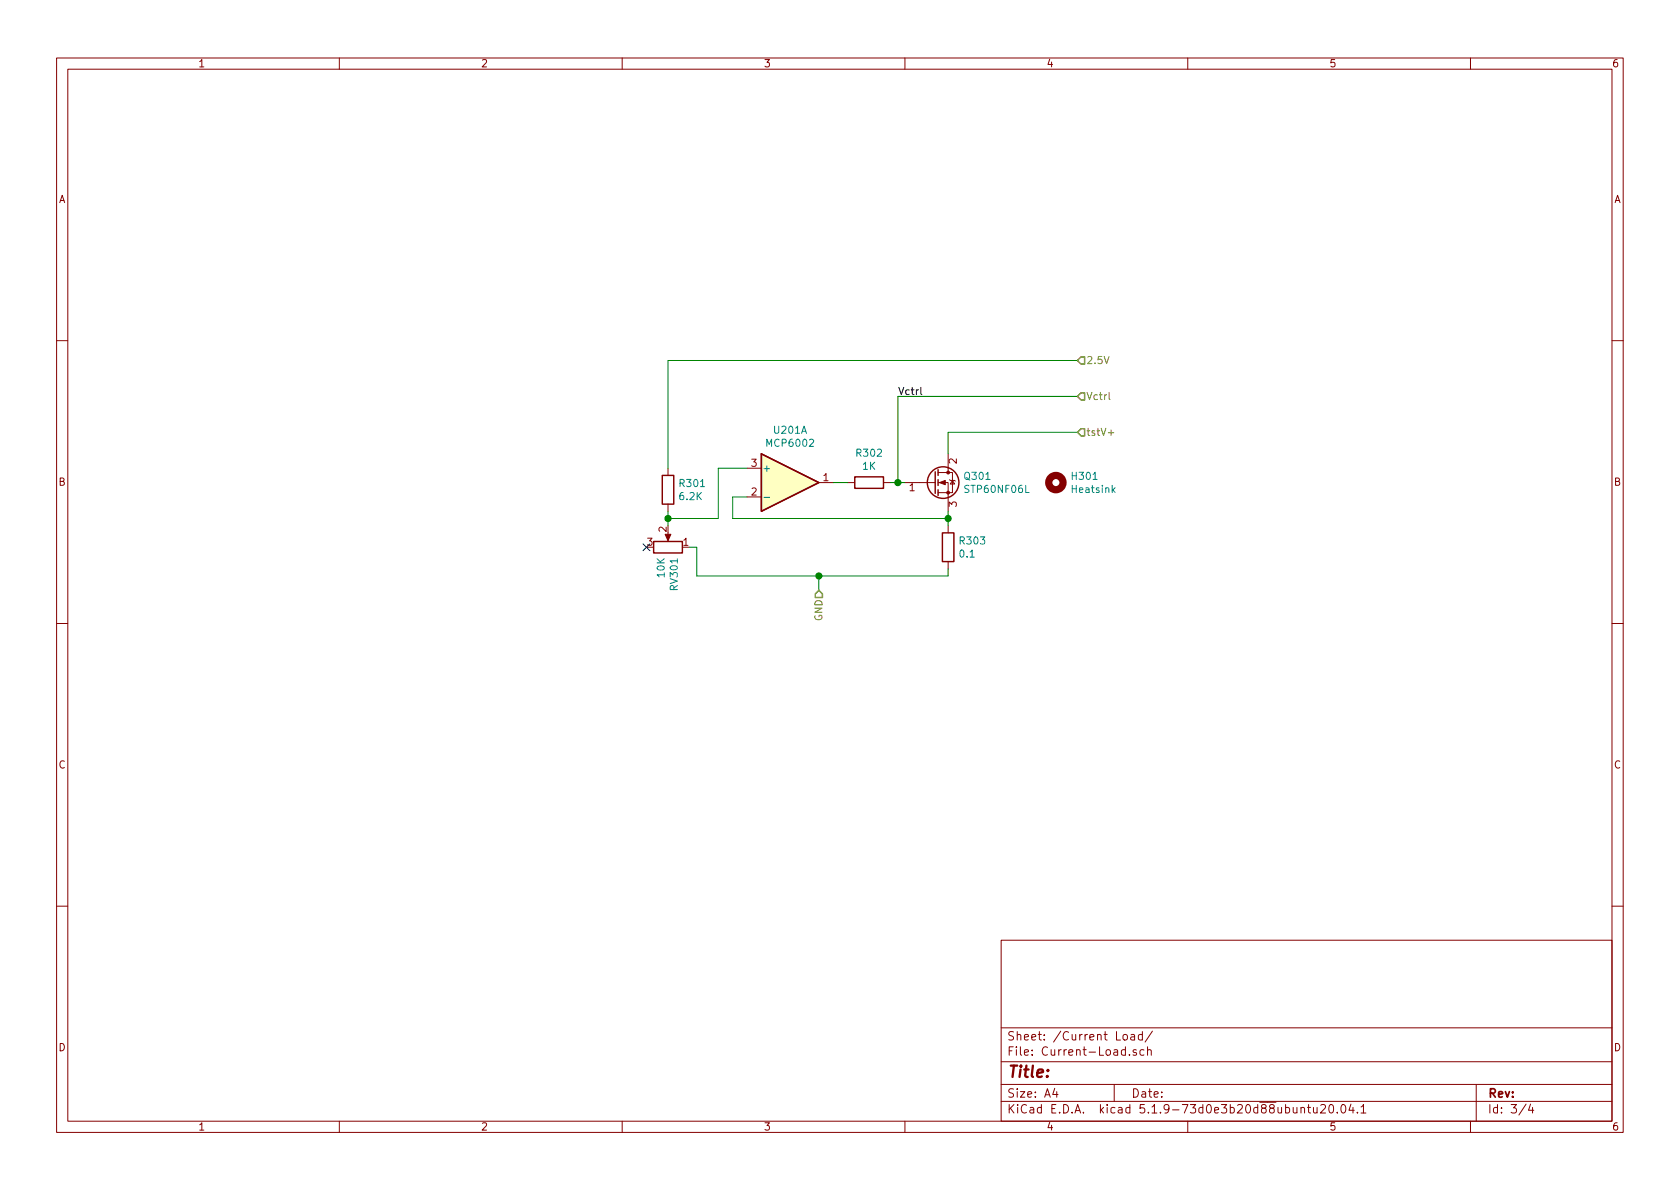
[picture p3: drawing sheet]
<svg xmlns="http://www.w3.org/2000/svg" width="297mm" height="210mm" viewBox="0 0 297 210" stroke-linecap="round" stroke-linejoin="round" font-family="sans-serif">
<g fill="none" stroke="#840000" stroke-width=".18">
<path d="M10 10.3h277v189.9h-277zM12 12.2h273v186.1h-273zM60 10.3v1.9M110 10.3v1.9M160 10.3v1.9M210 10.3v1.9M260 10.3v1.9M10 60.2h2M285 60.2h2M118.1 82.8v1.3M118.1 89.1v1.3M118.1 94.2v1"/>
<path d="M132.1 87.9h2.5M132.1 82.8h2.5M144.8 85.3h2.5M149.9 85.3h1.2M156.2 85.3h1.3M160 85.3h5.4M165.9 85.3h1.7v5.1M165.9 83.6h2.5v3.5h-2.5M167.6 80.3v3.3M167.6 93v1.2M167.6 99.3v1.3M167.9 84.8l.1 .2h.8l.1 .1"/>
<path d="M168.4 85l.4 .6h-.8zM10 110.3h2M285 110.3h2M10 160.2h2M177 166.3h108v32h-108zM285 160.2h2M60 198.3v1.9M110 198.3v1.9M160 198.3v1.9M177 194.8h108M177 191.8h108M177 187.8h108"/>
<path d="M177 181.8h108M186.5 192.5l-.4 1h1M186.8 193v1M197 191.8v3M198.6 183.1l.2-.2 .5 .2v.7l-.2 .1-.5-.1zM199.7 186.5v.1M200 183h.6v.9M200.6 183.3l-.5 .1-.2 .2 .2 .3 .5-.1M200.9 185.7a.37 .37 0 0 0-.6 .1l.1 .2 .5 .2 .1 .1-.2 .3-.5-.1M202 183l-.5-.1-.2 .3v.6l.2 .1 .5-.1M202 182.4v1.5M202.3 185.7l-.5-.1-.3 .3 .2 .6h.6"/>
<path d="M202.9 185.7h.1a.37 .37 0 0 1 .6 .1v.8M202.9 185.1v1.5M203.8 182.3l-1.3 2M210 198.3v1.9M230 196l.2-.2 .4 .1 .1 .9M230 195.8v1M231.2 195.8h.5M231.4 195.3v1.3l.3 .2M232.2 195.8l.1 .9 .4 .1 .2-.1M232.9 195.8v1M233.5 195.5l.2-.2h.4l.3 .5-.9 1h.9M235.2 195.4l.2-.1a.94 .94 0 0 1 0 1.5 .82 .82 0 0 1-.2-1.4z"/>
<path d="M236.4 196.7v.1M237.3 195.4l.1-.1a.8 .8 0 0 1 .6 .8 .8 .8 0 0 1-.6 .7 1 1 0 0 1-.1-1.4zM238.9 195.2l-.4 1.1h.9M239.2 195.8v1M240 196.7v.1M240.6 195.8l.5-.5v1.5M240.6 196.8h.9M260 198.3v1.9M261 191.8v6.5M269.8 195.2l-1.2 2M270.6 195.2l-.3 1.1h.9M271 195.8v1"/>
</g>
<g fill="none" stroke="#840000" stroke-width=".25">
<path d="M115.6 95.8h5v2h-5zM117.1 84.1h2v5h-2zM134.6 80.3l10.2 5-10.2 5.1zM151.1 84.3h5.1v2.1h-5.1zM165.4 83.4v3.8M165.9 83.1v1M165.9 84.8v1M165.9 86.6v1M166.6 94.2h2.1v5.1h-2.1z"/>
<circle cx="166.8" cy="85.3" r="2.79"/>
</g>
<path d="M134.6 80.3l10.2 5-10.2 5.1z" fill="#ffffc2" stroke="#ffffc2" stroke-width=".18"/>
<path d="M135.1 88h1" fill="none" stroke="#008484" stroke-width=".18"/>
<circle cx="186.7" cy="85.3" r="1.27" fill="none" stroke="#840000" stroke-width="1.3"/>
<g fill="#840000" stroke="#840000" stroke-width=".18">
<path d="M117.6 94.5h1l-.5 1.1z"/>
<path d="M166.1 85.3l1-.3v.7z"/>
<circle cx="167.6" cy="87.1" r=".25"/>
<circle cx="167.6" cy="83.6" r=".25"/>
</g>
<path d="M190.5 63.7h-72.4v19.1M190.5 70.1h-31.8v15.2M190.5 76.4h-22.9v3.9M118.1 90.4v2.6M121.9 96.8h1.3v5h44.4v-1.2M132.1 82.8h-5.1v8.9h-8.9M132.1 87.9h-2.6v3.8h38.1M147.3 85.3h2.6M157.5 85.3h2.5M167.6 90.4v2.6M144.8 101.8v2.6" fill="none" stroke="#008400" stroke-width=".18"/>
<path d="M191.1 63.1h.7v1.3h-.7l-.6-.7zM191.1 75.8h.7v1.3h-.7l-.6-.7zM191.1 69.5h.7v1.2h-.7l-.6-.6zM144.8 104.4l.6 .6v.7h-1.3v-.7z" fill="none" stroke="#848400" stroke-width=".25"/>
<path d="M196 76.5h.9M196.1 69.4v1.1l.2 .2" fill="none" stroke="#848400" stroke-width=".18"/>
<path d="M162.8 68.5v1.1l.2 .2" fill="none" stroke="#000" stroke-width=".18"/>
<g fill="#008400" stroke="#008400" stroke-width=".25">
<circle cx="144.8" cy="101.8" r=".51"/>
<circle cx="167.6" cy="91.7" r=".51"/>
<circle cx="158.8" cy="85.3" r=".51"/>
<circle cx="118.1" cy="91.7" r=".51"/>
</g>
<path d="M113.7 96.2l1.2 1.2M114.9 96.2l-1.2 1.2" fill="none" stroke="#000084" stroke-width=".18"/>
<text font-size="2.8" fill="#840000" x="178" y="190.5">Title:</text>
<g font-size="2.1" fill="#840000">
<text x="178" y="184">Sheet: /Current Load/</text>
<text x="178" y="186.7">File: Current-Load.sch</text>
<text x="178" y="196.9">KiCad E.D.A. kicad 5.1.9-73d0e3b20d88ubuntu20.04.1</text>
<text x="178" y="194.1">Size: A4</text>
<text x="200" y="194.1">Date:</text>
<text x="263" y="194.1">Rev:</text>
<text x="263" y="196.9">Id: 3/4</text>
</g>
<g font-size="1.8" fill="#840000">
<text x="35" y="11.9">1</text>
<text x="85" y="11.9">2</text>
<text x="135" y="11.9">3</text>
<text x="185" y="11.9">4</text>
<text x="235" y="11.9">5</text>
<text x="285" y="11.9">6</text>
<text x="10.4" y="35.9">A</text>
<text x="285.4" y="35.9">A</text>
<text x="132.9" y="82.5">3</text>
<text x="169.2" y="82" transform="rotate(-90 169.2 82)">2</text>
<text x="10.4" y="85.9">B</text>
<text x="132.9" y="87.6">2</text>
<text x="145.6" y="85.1">1</text>
<text x="160.8" y="86.9">1</text>
<text x="169.2" y="89.6" transform="rotate(-90 169.2 89.6)">3</text>
<text x="285.4" y="85.9">B</text>
<text x="117.9" y="94.1" transform="rotate(-90 117.9 94.1)">2</text>
<text x="114.5" y="96.5">3</text>
<text x="120.8" y="96.5">1</text>
<text x="10.4" y="135.9">C</text>
<text x="285.4" y="135.9">C</text>
<text x="10.4" y="185.9">D</text>
<text x="285.4" y="185.9">D</text>
<text x="35" y="199.9">1</text>
<text x="85" y="199.9">2</text>
<text x="135" y="199.9">3</text>
<text x="185" y="199.9">4</text>
<text x="235" y="199.9">5</text>
<text x="285" y="199.9">6</text>
</g>
<g font-size="1.8" fill="#848400">
<text x="192" y="64.4">2.5V</text>
<text x="192" y="70.7">Vctrl</text>
<text x="192" y="77.1">tstV+</text>
<text x="145.4" y="109.8" transform="rotate(-90 145.4 109.8)">GND</text>
</g>
<text font-size="1.8" x="158.7" y="69.8">Vctrl</text>
<g font-size="1.8" fill="#008484">
<text x="137" y="76.7">U201A</text>
<text x="134.7" y="83.4">+</text>
<text x="135.8" y="79">MCP6002</text>
<text x="151.6" y="80.8">R302</text>
<text x="152.6" y="83.1">1K</text>
<text x="120.2" y="88.4">6.2K</text>
<text x="120.3" y="86.1">R301</text>
<text x="170.7" y="84.9">Q301</text>
<text x="170.8" y="87.2">STP60NF06L</text>
<text x="189.7" y="84.9">H301</text>
<text x="189.7" y="87.2">Heatsink</text>
<text x="169.8" y="98.6">0.1</text>
<text x="169.8" y="96.3">R303</text>
<text x="117.5" y="102.1" transform="rotate(-90 117.5 102.1)">10K</text>
<text x="119.8" y="104.3" transform="rotate(-90 119.8 104.3)">RV301</text>
</g>
</svg>
